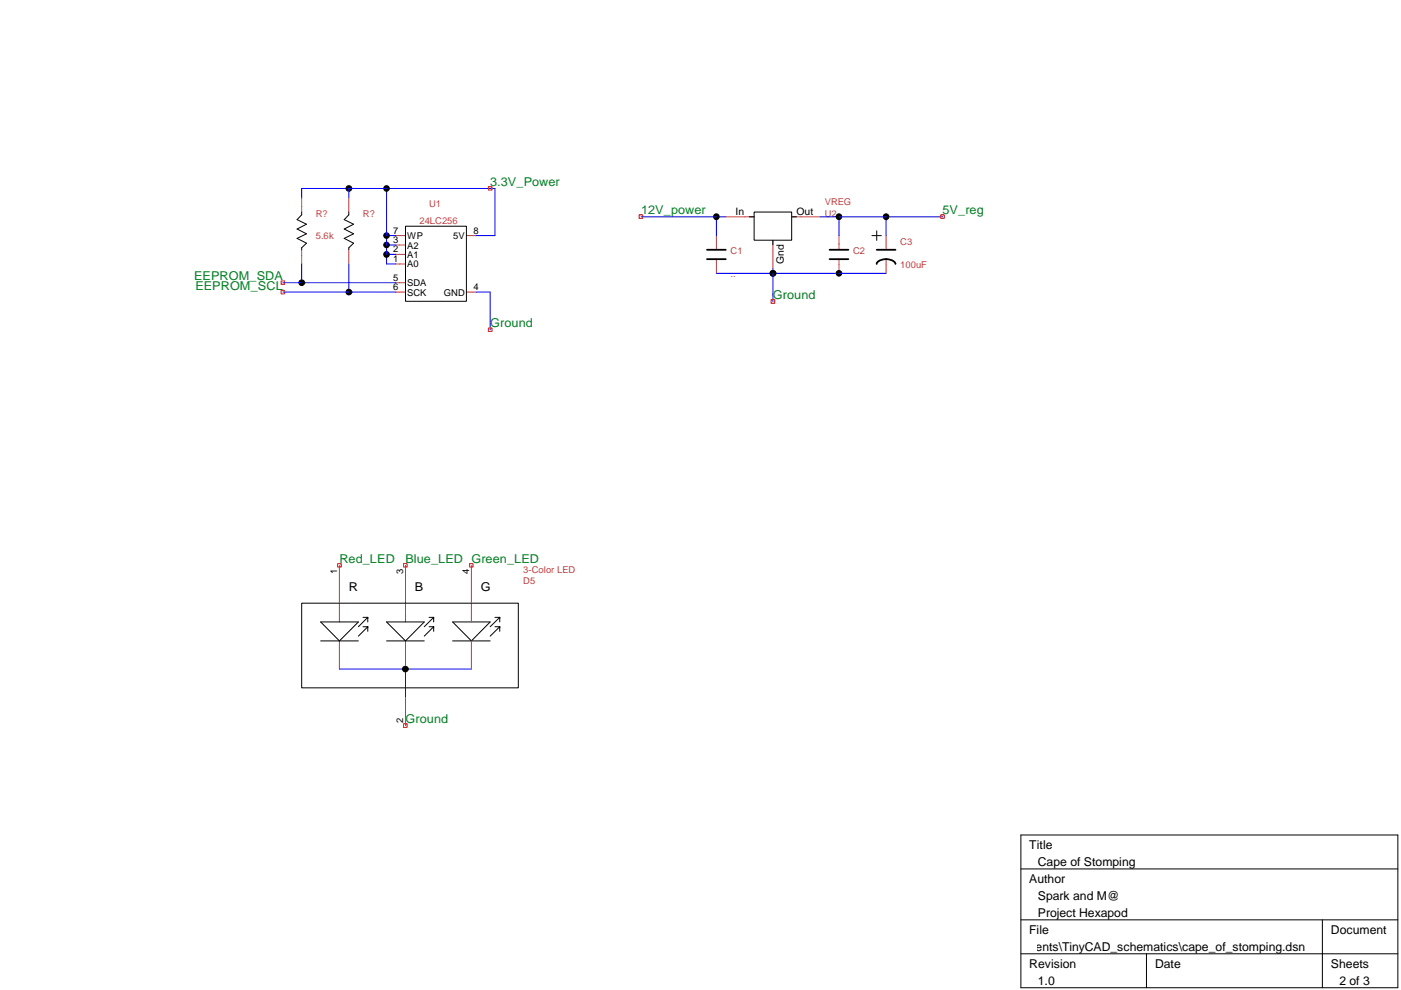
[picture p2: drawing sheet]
<svg xmlns="http://www.w3.org/2000/svg" width="297mm" height="210mm" viewBox="0 0 297 210" stroke-linecap="round" stroke-linejoin="round" font-family="sans-serif">
<g fill="none" stroke="#c04040" stroke-width=".21">
<path d="M64 42v3M64 53v3M74 42v3M74 53v3M83.9 56h2.1M83.9 53.9h2.1M83.9 51.9h2.1M83.9 59.9h2.1M83.9 50h2.1M98.9 50h2.1M151.9 50v3M151.9 54.9v3.1"/>
<path d="M153.9 46h6M163.9 51v5.9M167.9 46h6M177.9 50v3M177.9 54.9v3.1M187.9 50v3M187.9 54.9v3.1M83.9 61.9h2.1M98.9 61.9h2.1M72 119.9v12M86 119.9v12M99.9 119.9v12"/>
<path d="M72 135.9v6M86 135.9v6M99.9 135.9v6M86 147.9v5.9"/>
</g>
<g fill="none" stroke="#000" stroke-width=".21">
<path d="M64 45v.6l-1 1 2 .9-2 1.1 2 1-2 .9 2 1.1-1 .9v.5M74 45v.6l-1 1 2 .9-2 1.1 2 1-2 .9 2 1.1-1 .9v.5M86 48h12.9v15.9h-12.9zM158.9 46h1M159.9 45h7.9v5.9h-7.9zM163.9 51v.9M167.9 46h1M184.9 50h2M185.9 48.9v2.1M64 127.9h45.9v17.9h-45.9zM68 135.9h8M68 131.9h8l-4 4z"/>
<path d="M77 132.9h1M77 130.9h1M78 132.9h.1M78 130.9h.1M78 132.9l-2 2M78 130.9v1M78 132.9v1M78 130.9l-2 2M82 135.9h8M82 131.9h8l-4 4zM91 132.9h.9M91 130.9h.9"/>
<path d="M91.9 132.9h.1M91.9 130.9h.1M91.9 132.9l-1.9 2M91.9 130.9v1M91.9 132.9v1M91.9 130.9l-1.9 2M96 135.9h7.9M96 131.9h7.9l-4 4zM104.9 132.9h1.1M104.9 130.9h1.1M106 132.9h.1M106 130.9h.1"/>
<path d="M106 132.9l-2.1 2M106 130.9v1M106 132.9v1M106 130.9l-2.1 2M216.4 177h80v32.4h-80zM216.4 184.2h80M216.4 195h80M280.4 195v14.4M216.4 202.2h80M243.1 202.2v7.2"/>
<circle cx="74" cy="40" r=".61"/>
<circle cx="82" cy="40" r=".59"/>
<circle cx="64" cy="59.9" r=".61"/>
<circle cx="81.9" cy="53.9" r=".6"/>
<circle cx="82" cy="49.9" r=".59"/>
<circle cx="82" cy="51.9" r=".59"/>
<circle cx="151.9" cy="45.9" r=".6"/>
<circle cx="163.9" cy="58" r=".61"/>
<circle cx="177.9" cy="45.9" r=".6"/>
<circle cx="177.9" cy="57.9" r=".59"/>
<circle cx="187.9" cy="45.9" r=".6"/>
<circle cx="74" cy="61.9" r=".61"/>
<circle cx="86" cy="141.9" r=".61"/>
</g>
<path d="M149.9 53h4M149.9 54.9h4M175.9 53h4M175.9 54.9h4M185.9 56a2.14 2.14 0 0 1 2.6-1 1.56 1.56 0 0 1 1.4 1M185.9 53h4" fill="none" stroke="#000" stroke-width=".38"/>
<g fill="none" stroke="#00f" stroke-width=".21">
<path d="M74 40v2M82 40v16h1.9M60 59.9h23.9M64 42v-2h40.9v10h-3.9M64 56v3.9M74 56v5.9M82 50h1.9M82 53.9h1.9M82 51.9h1.9M135.9 46h18M151.9 46v4M151.9 58h36"/>
<path d="M163.9 56.9v7M173.9 46h26M177.9 46v4M187.9 46v4M60 61.9h23.9M101 61.9h2.9v8M72 141.9h27.9M86 141.9v6"/>
</g>
<g fill="#000">
<circle cx="74" cy="40" r=".61"/>
<circle cx="82" cy="40" r=".59"/>
<circle cx="64" cy="59.9" r=".61"/>
<circle cx="81.9" cy="53.9" r=".6"/>
<circle cx="82" cy="49.9" r=".59"/>
<circle cx="82" cy="51.9" r=".59"/>
<circle cx="151.9" cy="45.9" r=".6"/>
<circle cx="163.9" cy="58" r=".61"/>
<circle cx="177.9" cy="45.9" r=".6"/>
<circle cx="177.9" cy="57.9" r=".59"/>
<circle cx="187.9" cy="45.9" r=".6"/>
<circle cx="74" cy="61.9" r=".61"/>
<circle cx="86" cy="141.9" r=".61"/>
</g>
<path d="M103.5 39.6h.8v.7h-.8zM59.6 59.6h.7v.7h-.7zM135.5 45.6h.8v.7h-.8zM199.5 45.6h.7v.7h-.7zM59.6 61.6h.7v.7h-.7zM103.5 69.6h.8v.7h-.8zM163.5 63.5h.7v.8h-.7zM71.6 119.5h.7v.7h-.7zM85.6 119.5h.7v.7h-.7zM99.6 119.5h.7v.7h-.7zM85.6 153.5h.7v.7h-.7z" fill="none" stroke="#f00" stroke-width=".21"/>
<g font-size="2.6" fill="#008020">
<text x="103.9" y="39.4">3.3V_Power</text>
<text x="135.9" y="45.4">12V_power</text>
<text x="199.9" y="45.4">5V_reg</text>
<text x="41.2" y="59.4">EEPROM_SDA</text>
<text x="41.4" y="61.4">EEPROM_SCL</text>
<text x="163.9" y="63.4">Ground</text>
<text x="103.9" y="69.4">Ground</text>
<text x="72" y="119.3">Red_LED</text>
<text x="86" y="119.3">Blue_LED Green_LED</text>
<text x="86" y="153.3">Ground</text>
</g>
<g font-size="2.6">
<text x="74" y="125.3">R</text>
<text x="88" y="125.3">B</text>
<text x="101.9" y="125.3">G</text>
<text x="218.2" y="180.1">Title</text>
<text x="220" y="183.7">Cape of Stomping</text>
<text x="218.2" y="187.3">Author</text>
<text x="220" y="190.9">Spark and M@</text>
<text x="220" y="194.5">Project Hexapod</text>
<text x="193.2" y="201.7">C:\Users\Steve\Documents\TinyCAD_schematics\cape_of_stomping.dsn</text>
<text x="218.2" y="198.1">File</text>
<text x="282.2" y="198.1">Document</text>
<text x="218.2" y="205.3">Revision</text>
<text x="220" y="208.9">1.0</text>
<text x="244.9" y="205.3">Date</text>
<text x="282.2" y="205.3">Sheets</text>
<text x="284" y="208.9">2 of 3</text>
</g>
<g font-size="2.2">
<text x="155.9" y="45.5">In</text>
<text x="168.9" y="45.5">Out</text>
<text x="166.2" y="56" transform="rotate(-90 166.2 56)">Gnd</text>
</g>
<g font-size="2" fill="#c04040">
<text x="67" y="45.9">R?</text>
<text x="77" y="45.9">R?</text>
<text x="88.9" y="47.5">24LC256</text>
<text x="91" y="43.9">U1</text>
<text x="174.9" y="45.9">U2</text>
<text x="174.9" y="43.5">VREG</text>
<text x="67" y="50.7">5.6k</text>
<text x="154.9" y="53.9">C1</text>
<text x="180.9" y="53.9">C2</text>
<text x="190.9" y="51.9">C3</text>
<text x="154.9" y="58.7">..</text>
<text x="190.9" y="56.7">100uF</text>
<text x="111" y="123.9">D5</text>
<text x="111" y="121.5">3-Color LED</text>
</g>
<g font-size="2">
<text x="83.4" y="53.5">2</text>
<text x="83.4" y="51.5">3</text>
<text x="83.4" y="49.5">7</text>
<text x="86.4" y="52.7">A2</text>
<text x="86.4" y="50.7">WP</text>
<text x="96.1" y="50.7">5V</text>
<text x="100.4" y="49.5">8</text>
<text x="83.4" y="55.5">1</text>
<text x="83.4" y="59.5">5</text>
<text x="86.4" y="56.7">A0</text>
<text x="86.4" y="54.7">A1</text>
<text x="83.4" y="61.5">6</text>
<text x="86.4" y="60.7">SDA</text>
<text x="86.4" y="62.7">SCK</text>
<text x="94.1" y="62.7">GND</text>
<text x="100.4" y="61.5">4</text>
<text x="71.5" y="121.6" transform="rotate(-90 71.5 121.6)">1</text>
<text x="85.5" y="121.6" transform="rotate(-90 85.5 121.6)">3</text>
<text x="99.5" y="121.6" transform="rotate(-90 99.5 121.6)">4</text>
<text x="85.5" y="153.2" transform="rotate(-90 85.5 153.2)">2</text>
</g>
</svg>
